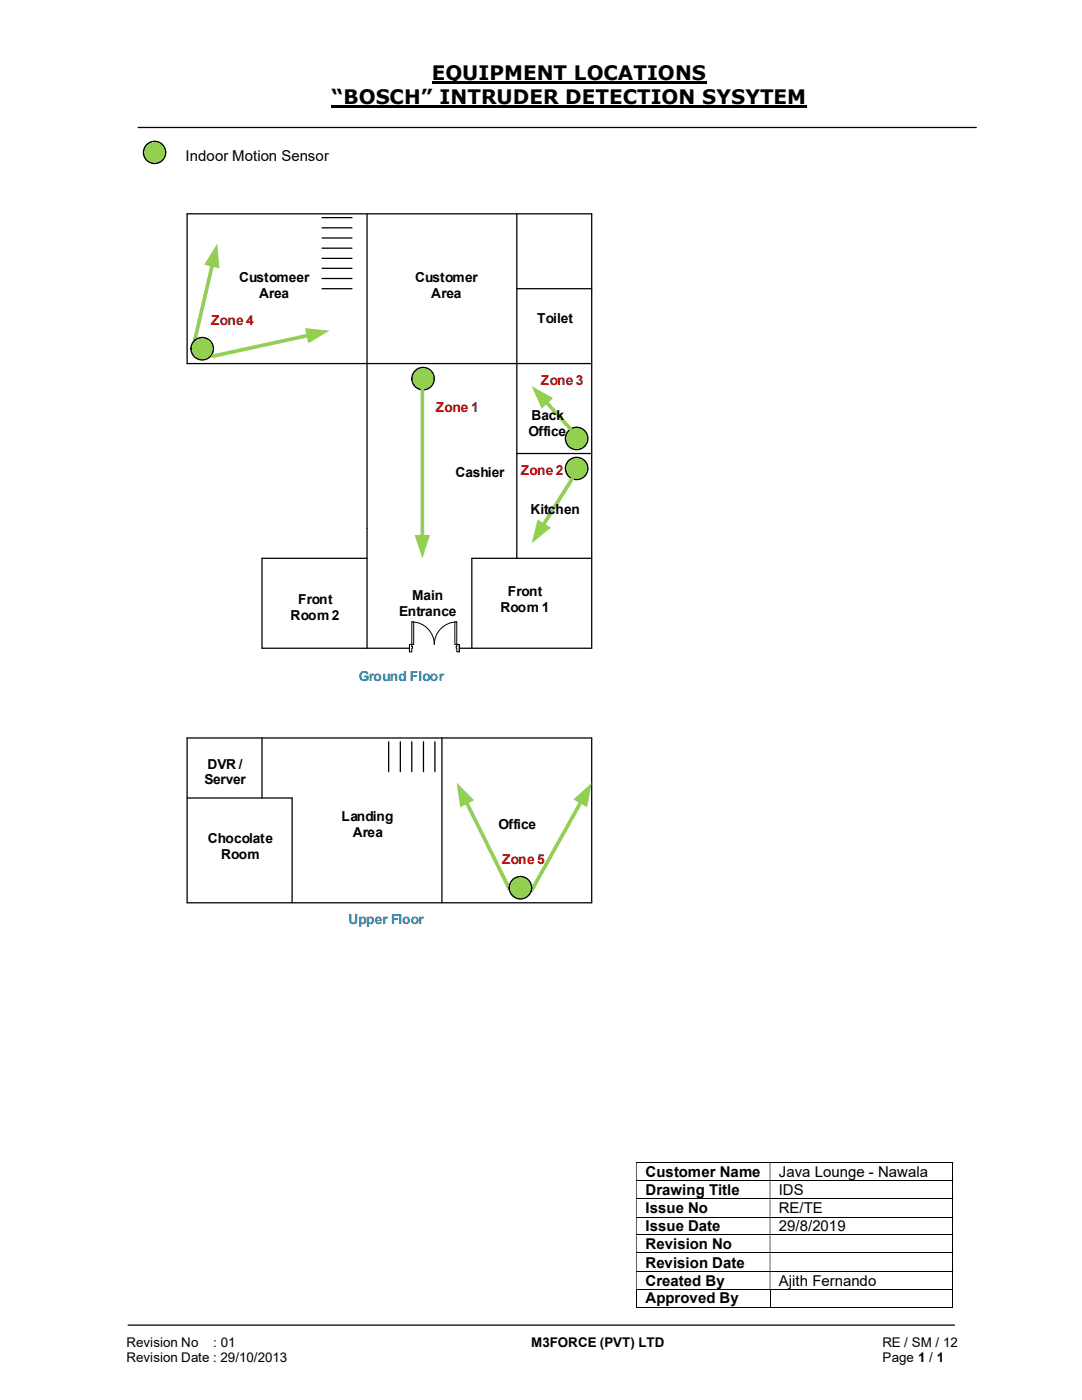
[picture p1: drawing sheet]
<svg xmlns="http://www.w3.org/2000/svg" width="216mm" height="279mm" viewBox="0 0 216 279" stroke-linecap="round" stroke-linejoin="round" font-family="sans-serif">
<path d="M86.1 16.5h54.9M66.2 21.3h94.8" fill="none" stroke="#000" stroke-width=".42"/>
<path d="M27.5 25.4h167.4M25.5 264.5h165" fill="none" stroke="#000" stroke-width=".25"/>
<g fill="none" stroke="#000" stroke-width=".2">
<path d="M127 232.1h63M127 235.7h63M127 239.3h63M190.1 232.1v3.5M190.1 235.8v3.4M190.1 239.4v3.4M127 242.9h63M127 246.5h63M127 250.1h63M127 253.7h63M127 257.3h63M127 257.3v3.7"/>
<path d="M153.6 257.3v3.7M190.1 243v3.4M190.1 246.5v3.5M190.1 250.1v3.5M190.1 253.8v3.4M190.1 257.3v3.7M127 260.9h26.6M153.7 260.9h36.3"/>
</g>
<g fill="#000">
<path d="M190 232h.2v.1h-.2zM127 232.1h.1v3.5h-.1zM153.6 232.1h.1v3.5h-.1z" fill-rule="evenodd"/>
<path d="M190 235.6h.2v.2h-.2zM127 235.8h.1v3.4h-.1zM153.6 235.8h.1v3.4h-.1z" fill-rule="evenodd"/>
<path d="M190 239.2h.2v.2h-.2zM127 239.4h.1v3.4h-.1zM153.6 239.4h.1v3.4h-.1z" fill-rule="evenodd"/>
<path d="M190 242.8h.2v.2h-.2zM127 243h.1v3.4h-.1zM153.6 243h.1v3.4h-.1z" fill-rule="evenodd"/>
<path d="M190 246.4h.2v.1h-.2zM127 246.5h.1v3.5h-.1zM153.6 246.5h.1v3.5h-.1z" fill-rule="evenodd"/>
<path d="M190 250h.2v.1h-.2zM127 250.1h.1v3.5h-.1zM153.6 250.1h.1v3.5h-.1z" fill-rule="evenodd"/>
<path d="M190 253.6h.2v.2h-.2zM127 253.8h.1v3.4h-.1zM153.6 253.8h.1v3.4h-.1z" fill-rule="evenodd"/>
</g>
<path d="M190 257.2h.2v.1h-.2zM190 260.8h.2v.2h-.2z" fill="#000"/>
<circle cx="30.8" cy="30.4" r="2.22" fill="#92d050"/>
<g fill="none" stroke="#000" stroke-width=".25">
<path d="M37.3 42.7v29.9M73.2 42.7v86.7M103.1 42.7v68.7M103.1 57.6h15M118.1 42.7v86.7h-65.8v-18h20.9M103.1 90.5h15M118.1 111.4h-24v18M37.3 147.3v32.9M52.3 147.3v12"/>
<circle cx="30.8" cy="30.4" r="2.22"/>
</g>
<path d="M42.4 52.8l-3.5 15.1" fill="none" stroke="#92d050" stroke-width=".72"/>
<path d="M43.3 48.6l.5 5-3-.8z" fill="#92d050"/>
<path d="M37.3 42.7h80.8M37.3 72.6h80.8" fill="none" stroke="#000" stroke-width=".25"/>
<path d="M81.7 128.6h10v1.5h-10z" fill="#fff"/>
<path d="M81.7 128.6h10v1.5h-10z" fill="none" stroke="#fff" stroke-width=".2"/>
<path d="M91.1 128.6v1.5h.6v-1.5zM81.7 128.6h.5v1.5h-.5z" fill-rule="evenodd" fill="#fff"/>
<path d="M82.2 129v-.4h-.5v1.5h.5v-.7M91.1 129v-.4h.6v1.5h-.6v-.7" fill="none" stroke="#000" stroke-width=".2"/>
<path d="M91 129v.4h.1v-.4zM82.2 129h.1v.4h-.1z" fill-rule="evenodd" fill="#fff"/>
<path d="M81.7 128.6v1.5M82.2 124.1a4.5 4.5 0 0 1 4.5 4.5 4.5 4.5 0 0 1 4.4-4.5M82.2 129h.1v.4h-.1M91.1 129h-.1v.4h.1M91.7 128.6v1.5" fill="none" stroke="#000" stroke-width=".2"/>
<path d="M82.2 124.1h.3v4.5h-.3z" fill-rule="evenodd" fill="#fff"/>
<path d="M82.2 124.1h.3v4.5h-.3z" fill="none" stroke="#000" stroke-width=".2"/>
<path d="M90.8 124.1h.3v4.5h-.3z" fill-rule="evenodd" fill="#fff"/>
<path d="M90.8 124.1h.3v4.5h-.3z" fill="none" stroke="#000" stroke-width=".2"/>
<circle cx="40.3" cy="69.6" r="2.24" fill="#92d050"/>
<circle cx="40.3" cy="69.6" r="2.24" fill="none" stroke="#000" stroke-width=".25"/>
<circle cx="84.4" cy="75.6" r="2.25" fill="#92d050"/>
<circle cx="84.4" cy="75.6" r="2.25" fill="none" stroke="#000" stroke-width=".25"/>
<circle cx="115.1" cy="87.5" r="2.24" fill="#92d050"/>
<circle cx="115.1" cy="87.5" r="2.24" fill="none" stroke="#000" stroke-width=".25"/>
<circle cx="115.1" cy="93.5" r="2.23" fill="#92d050"/>
<circle cx="115.1" cy="93.5" r="2.23" fill="none" stroke="#000" stroke-width=".25"/>
<path d="M61.6 66.9l-19.1 4.2" fill="none" stroke="#92d050" stroke-width=".72"/>
<path d="M60.9 65.5l4.8 .5-4.2 2.5z" fill="#92d050"/>
<path d="M84.3 77.8v29.3" fill="none" stroke="#92d050" stroke-width=".72"/>
<path d="M82.7 106.8h3.1l-1.5 4.6z" fill="#92d050"/>
<path d="M64.3 43.4h5.9M64.3 45.5h5.9M64.3 55.6h5.9M64.3 57.6h5.9M64.3 51.6h5.9M64.3 53.6h5.9M64.3 47.5h5.9M64.3 49.5h5.9" fill="none" stroke="#000" stroke-width=".25"/>
<path d="M109 80.2l4.9 5.4" fill="none" stroke="#92d050" stroke-width=".72"/>
<path d="M106.1 77l4.3 2.5-2.3 2z" fill="#92d050"/>
<path d="M114.2 95.5l-5.8 9.3" fill="none" stroke="#92d050" stroke-width=".72"/>
<path d="M107.3 103.7l2.6 1.6-3.8 3.1z" fill="#92d050"/>
<path d="M37.3 147.3h80.8v32.9h-80.8M37.3 159.3h21v20.9M77.6 148v6M79.9 148v6M82.2 148v6M84.5 148v6M86.8 148v6M88.2 147.3v32.9" fill="none" stroke="#000" stroke-width=".25"/>
<path d="M93 160.1l8.6 17.2" fill="none" stroke="#92d050" stroke-width=".72"/>
<path d="M91.1 156.3l3.5 3.4-2.8 1.4z" fill="#92d050"/>
<path d="M116 160l-10 17.8" fill="none" stroke="#92d050" stroke-width=".72"/>
<g fill="#92d050">
<path d="M114.4 159.6l3.7-3.3-1 4.8z"/>
<circle cx="103.8" cy="177.2" r="2.24"/>
</g>
<circle cx="103.8" cy="177.2" r="2.24" fill="none" stroke="#000" stroke-width=".25"/>
<g font-size="4">
<text x="86.1" y="16">EQUIPMENT LOCATIONS</text>
<text x="66.2" y="20.8">“BOSCH” INTRUDER DETECTION SYSYTEM</text>
</g>
<g font-size="3">
<text x="37" y="32.1">Indoor Motion Sensor</text>
<text x="128.8" y="234.9">Customer Name</text>
<text x="128.8" y="238.5">Drawing Title</text>
<text x="155.4" y="234.9">Java Lounge - Nawala</text>
<text x="155.4" y="238.5">IDS</text>
<text x="128.8" y="242.1">Issue No</text>
<text x="128.8" y="245.7">Issue Date</text>
<text x="155.4" y="242.1">RE/TE</text>
<text x="155.4" y="245.7">29/8/2019</text>
<text x="128.8" y="249.3">Revision No</text>
<text x="128.8" y="253">Revision Date</text>
<text x="128.8" y="256.6">Created By</text>
<text x="155.4" y="256.6">Ajith Fernando</text>
<text x="128.8" y="260.1">Approved By</text>
</g>
<g font-size="2.7">
<text x="47.7" y="56.2">Customeer</text>
<text x="51.7" y="59.4">Area</text>
<text x="82.8" y="56.2">Customer</text>
<text x="86.1" y="59.4">Area</text>
<text x="107.2" y="64.6">Toilet</text>
<text x="106" y="83.9">Back</text>
<text x="105.5" y="87">Office</text>
<text x="90.9" y="95.2">Cashier</text>
<text x="105.8" y="102.7">Kitchen</text>
<text x="82.3" y="119.7">Main</text>
<text x="101.3" y="119">Front</text>
<text x="58" y="123.7">Room 2</text>
<text x="59.5" y="120.5">Front</text>
<text x="79.6" y="122.9">Entrance</text>
<text x="99.9" y="122.2">Room 1</text>
<text x="41.4" y="153.4">DVR /</text>
<text x="40.8" y="156.5">Server</text>
<text x="68.2" y="163.8">Landing</text>
<text x="70.4" y="167">Area</text>
<text x="99.5" y="165.4">Office</text>
<text x="41.5" y="168.3">Chocolate</text>
<text x="44.2" y="171.5">Room</text>
<text x="25.2" y="268.8">Revision No</text>
<text x="42.6" y="268.8">: 01</text>
<text x="106" y="268.8">M3FORCE (PVT) LTD</text>
<text x="176.1" y="268.8">RE / SM / 12</text>
<text x="25.2" y="271.8">Revision Date : 29/10/2013</text>
<text x="176.1" y="271.8">Page 1 / 1</text>
</g>
<g font-size="2.7" fill="#c00000">
<text x="42.2" y="64.9">Zone 4</text>
<text x="107.9" y="76.8">Zone 3</text>
<text x="87" y="82.1">Zone 1</text>
<text x="103.9" y="94.7">Zone 2</text>
<text x="100.2" y="172.5">Zone 5</text>
</g>
<g font-size="2.7" fill="#0070c0">
<text x="71.6" y="135.9">Ground Floor</text>
<text x="69.6" y="184.4">Upper Floor</text>
</g>
</svg>
